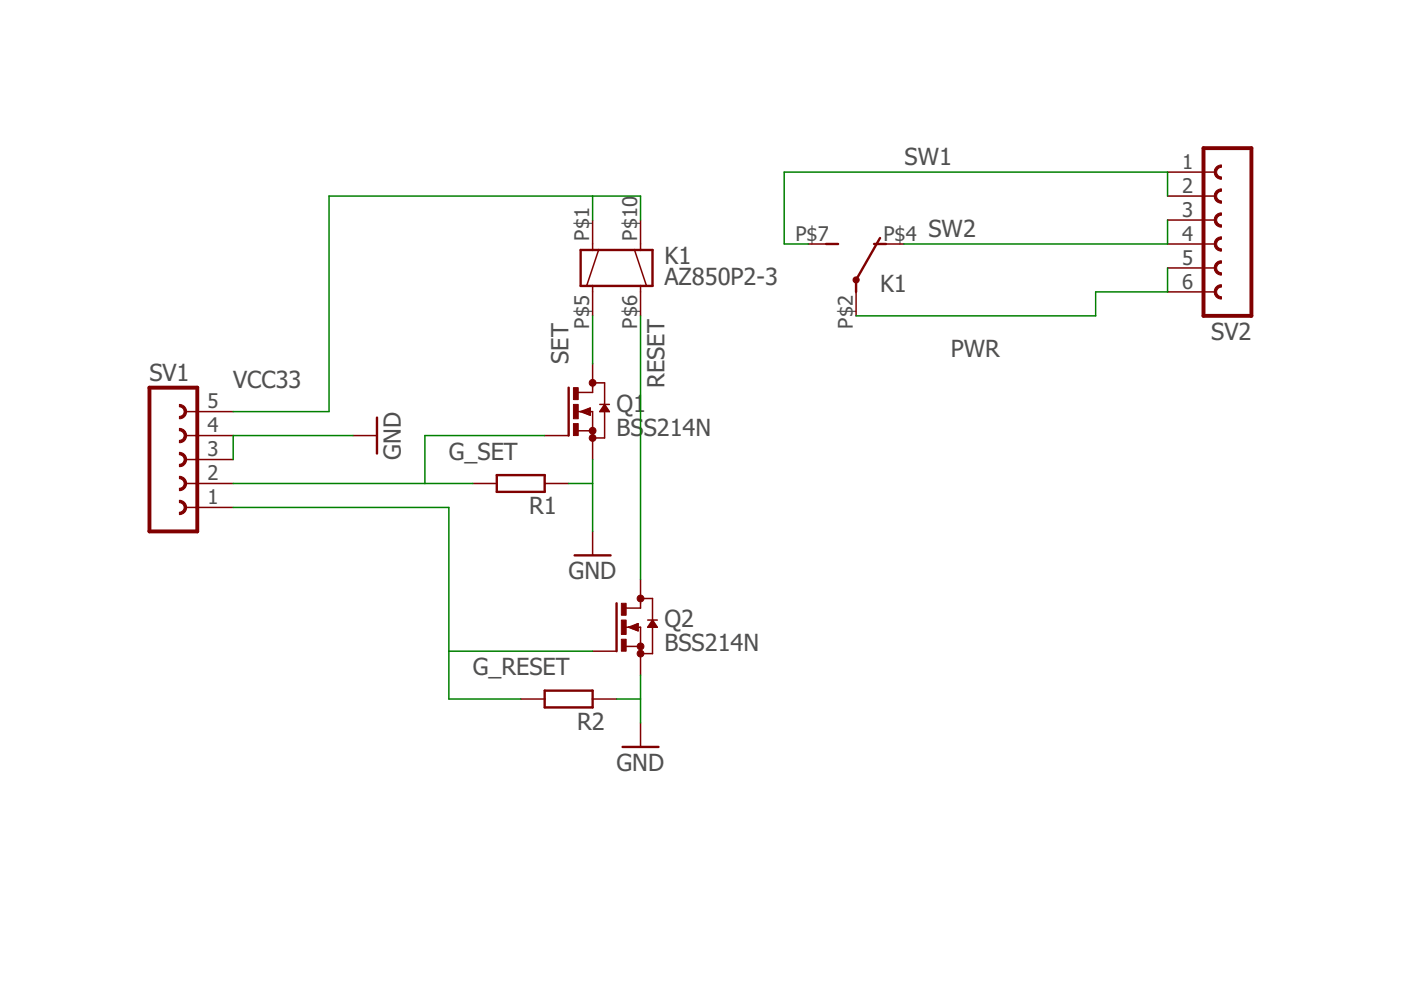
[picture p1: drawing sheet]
<svg xmlns="http://www.w3.org/2000/svg" width="297mm" height="210mm" viewBox="0 0 297 210" stroke-linecap="round" stroke-linejoin="round" font-family="sans-serif">
<g fill="none" stroke="#800000" stroke-width=".51">
<path d="M123.1 53h15.2v7.6h-15.2zM175.2 51.7h2.5M185.3 51.7h2.6M186.6 50.5l-5.1 8.9v2.5M79.9 88.5v7.7M120.6 82.2v10.2M123.6 87.3l1.3 .5v-1l-1 .5M128.2 86.3l.5 .7h-1zM105.3 100.7h10.2v3.6h-10.2zM121.8 117.8h7.7M130.7 127.9v10.2M133.8 133l1.2 .5v-1l-1 .5"/>
<path d="M138.3 132l.6 .7h-1.1zM115.5 146.4h10.1v3.6h-10.1zM132 158.4h7.6"/>
</g>
<g fill="#800000" stroke="#800000" stroke-width=".21">
<path d="M38 95.9a1.52 1.52 0 0 1 1.6 1.5 1.52 1.52 0 0 1-1.6 1.6v-.6a1.02 1.02 0 0 0 1-1 1.02 1.02 0 0 0-1-1z" fill-rule="evenodd"/>
<path d="M38 101a1.52 1.52 0 0 1 1.6 1.5 1.52 1.52 0 0 1-1.6 1.5v-.5a1.02 1.02 0 0 0 1-1 1.02 1.02 0 0 0-1-1z" fill-rule="evenodd"/>
<path d="M38 106.1a1.52 1.52 0 0 1 1.6 1.5 1.52 1.52 0 0 1-1.6 1.5v-.5a1.02 1.02 0 0 0 1-1 1.02 1.02 0 0 0-1-1z" fill-rule="evenodd"/>
<path d="M38 85.7a1.52 1.52 0 0 1 1.6 1.6 1.52 1.52 0 0 1-1.6 1.5v-.5a1.02 1.02 0 0 0 1-1 1.02 1.02 0 0 0-1-1z" fill-rule="evenodd"/>
<path d="M38 90.8a1.52 1.52 0 0 1 1.6 1.6 1.52 1.52 0 0 1-1.6 1.5v-.5a1.02 1.02 0 0 0 1-1 1.02 1.02 0 0 0-1-1.1z" fill-rule="evenodd"/>
<path d="M257.9 45.6l.6-.4 .5-.1v.5a1.02 1.02 0 0 0-1.1 1.1 1.02 1.02 0 0 0 1.1 1v.5a1.52 1.52 0 0 1-1.5-1 1.52 1.52 0 0 1 .4-1.6z" fill-rule="evenodd"/>
<path d="M257.9 40.5l.6-.4 .5-.1v.6a1.02 1.02 0 0 0-1.1 1 1.02 1.02 0 0 0 1.1 1v.5a1.52 1.52 0 0 1-1.5-.9 1.52 1.52 0 0 1 .4-1.7z" fill-rule="evenodd"/>
<path d="M257.9 35.4l.6-.3 .5-.1v.5a1.02 1.02 0 0 0-1.1 1 1.02 1.02 0 0 0 1.1 1v.5a1.52 1.52 0 0 1-1.5-.9 1.52 1.52 0 0 1 .4-1.7z" fill-rule="evenodd"/>
<path d="M257.9 55.7l.6-.3 .5-.1v.5a1.02 1.02 0 0 0-1.1 1 1.02 1.02 0 0 0 1.1 1v.5a1.53 1.53 0 0 1-1.4-.9 1.53 1.53 0 0 1 .3-1.7z" fill-rule="evenodd"/>
<path d="M257.9 50.7l.6-.4 .5-.1v.5a1.02 1.02 0 0 0-1.1 1 1.02 1.02 0 0 0 1.1 1v.6a1.53 1.53 0 0 1-1.4-1 1.53 1.53 0 0 1 .3-1.6z" fill-rule="evenodd"/>
<path d="M257.9 60.8l.6-.4h.5v.5a1.02 1.02 0 0 0-1.1 1 1.02 1.02 0 0 0 1.1 1v.5a1.53 1.53 0 0 1-1.4-.9 1.53 1.53 0 0 1 .3-1.7z" fill-rule="evenodd"/>
<circle cx="181.5" cy="59.4" r=".66"/>
<circle cx="125.6" cy="92.9" r=".72"/>
<circle cx="125.6" cy="91.3" r=".72"/>
<circle cx="125.6" cy="81.2" r=".72"/>
<circle cx="135.8" cy="138.6" r=".72"/>
<circle cx="135.8" cy="137.1" r=".72"/>
<circle cx="135.8" cy="126.9" r=".72"/>
</g>
<g fill="none" stroke="#800000" stroke-width=".32">
<path d="M247.5 36.5h10.2M125.6 46.7v6.3M126.9 53l-2.5 7.6M134.5 53l2.6 7.6M135.8 46.7v6.3M171.3 51.7h5.1M186.6 51.7h5.1M247.5 51.7h10.2M247.5 41.6h10.2M247.5 46.7h10.2M247.5 56.8h10.2M125.6 60.6v6.4"/>
<path d="M125.6 77.1v6.1h-3M135.8 60.6v6.4M181.5 61.9v5.1M247.5 61.9h10.2M39.3 87.3h10.1M39.3 92.4h10.1M39.3 97.4h10.1M74.8 92.4h5.1M115.5 92.4h5.1M122.6 87.3h3v10.1M122.6 91.3h3M123.1 87.3l2-.8v1.5z"/>
<path d="M125.6 81.2h2.6v11.7h-2.6M127.2 85.7h2M128.2 85.7l1 1.6h-2zM39.3 107.6h10.1M39.3 102.5h10.1M100.2 102.5h5.1M115.5 102.5h5.1M125.6 112.7v5.1M125.6 138.1h5.1M132.8 133h3v10.2M132.8 137.1h3M133.3 133l2-.8v1.6z"/>
<path d="M135.8 122.8v6.1h-3M135.8 126.9h2.5v11.7h-2.5M137.3 131.5h2.1M138.3 131.5l1.1 1.5h-2.1zM110.4 148.2h5.1M125.6 148.2h5.1M135.8 153.3v5.1"/>
</g>
<g fill="#800000" stroke="#800000" stroke-width=".21">
<path d="M121.6 82.2h1v2.5h-1z"/>
<path d="M121.6 89.8h1v2.6h-1z"/>
<path d="M121.6 85.7h1v3.1h-1z"/>
<path d="M131.7 127.9h1.1v2.6h-1.1z"/>
<path d="M131.7 135.5h1.1v2.6h-1.1z"/>
<path d="M131.7 131.5h1.1v3h-1.1z"/>
</g>
<path d="M255.2 31.4h10.1v35.6h-10.1zM31.7 82.2h10.1v30.5h-10.1z" fill="none" stroke="#800000" stroke-width=".83"/>
<g fill="none" stroke="#008000" stroke-width=".32">
<path d="M125.6 41.6v5.1M135.8 46.7v-5.1h-66v45.7h-20.4M247.5 41.6v-5.1h-81.2v15.2h5M247.5 46.7v5h-55.8M247.5 56.8v5.1h-15.2v5.1h-50.8M125.6 67v10.1M135.8 67v55.8M74.8 92.4h-25.4v5M115.5 92.4h-25.4v10.1M125.6 97.4v15.3M49.4 107.6h45.8v40.6h15.2M49.4 102.5h50.8"/>
<path d="M120.6 102.5h5M95.2 138.1h30.4M130.7 148.2h5.1M135.8 143.2v10.1"/>
</g>
<g font-size="5" fill="#505050">
<text x="191.8" y="35">SW1</text>
<text x="196.9" y="50.2">SW2</text>
<text x="140.9" y="56">K1</text>
<text x="140.9" y="60.4">AZ850P2-3</text>
<text x="186.6" y="61.9">K1</text>
<text x="120.6" y="77.1" transform="rotate(-90 120.6 77.1)">SET</text>
<text x="201.6" y="75.6">PWR</text>
<text x="256.8" y="72">SV2</text>
<text x="31.7" y="80.7">SV1</text>
<text x="49.5" y="82.2">VCC33</text>
<text x="140.9" y="82.2" transform="rotate(-90 140.9 82.2)">RESET</text>
<text x="130.7" y="87.3">Q1</text>
<text x="130.7" y="92.4">BS</text>
<text x="136.5" y="92.4">S214N</text>
<text x="85" y="97.4" transform="rotate(-90 85 97.4)">GND</text>
<text x="95.2" y="97.4">G_SET</text>
<text x="112.2" y="109.1">R1</text>
<text x="120.6" y="122.8">GND</text>
<text x="140.9" y="133">Q2</text>
<text x="100.2" y="143.1">G_RESET</text>
<text x="140.9" y="138.1">BSS214N</text>
<text x="122.3" y="154.8">R2</text>
<text x="130.7" y="163.5">GND</text>
</g>
<g font-size="4.3" fill="#505050">
<text x="250.7" y="35.8">1</text>
<text x="250.7" y="40.9">2</text>
<text x="250.7" y="45.9">3</text>
<text x="124.9" y="51" transform="rotate(-90 124.9 51)">P$1</text>
<text x="135.1" y="51" transform="rotate(-90 135.1 51)">P$10</text>
<text x="168.7" y="51">P$7</text>
<text x="187.3" y="51">P$4</text>
<text x="250.7" y="51">4</text>
<text x="250.7" y="56.1">5</text>
<text x="250.7" y="61.2">6</text>
<text x="124.9" y="69.7" transform="rotate(-90 124.9 69.7)">P$5</text>
<text x="135.1" y="69.7" transform="rotate(-90 135.1 69.7)">P$6</text>
<text x="180.8" y="69.7" transform="rotate(-90 180.8 69.7)">P$2</text>
<text x="44" y="86.6">5</text>
<text x="44" y="91.6">4</text>
<text x="44" y="101.8">2</text>
<text x="44" y="96.7">3</text>
<text x="44" y="106.9">1</text>
</g>
</svg>
